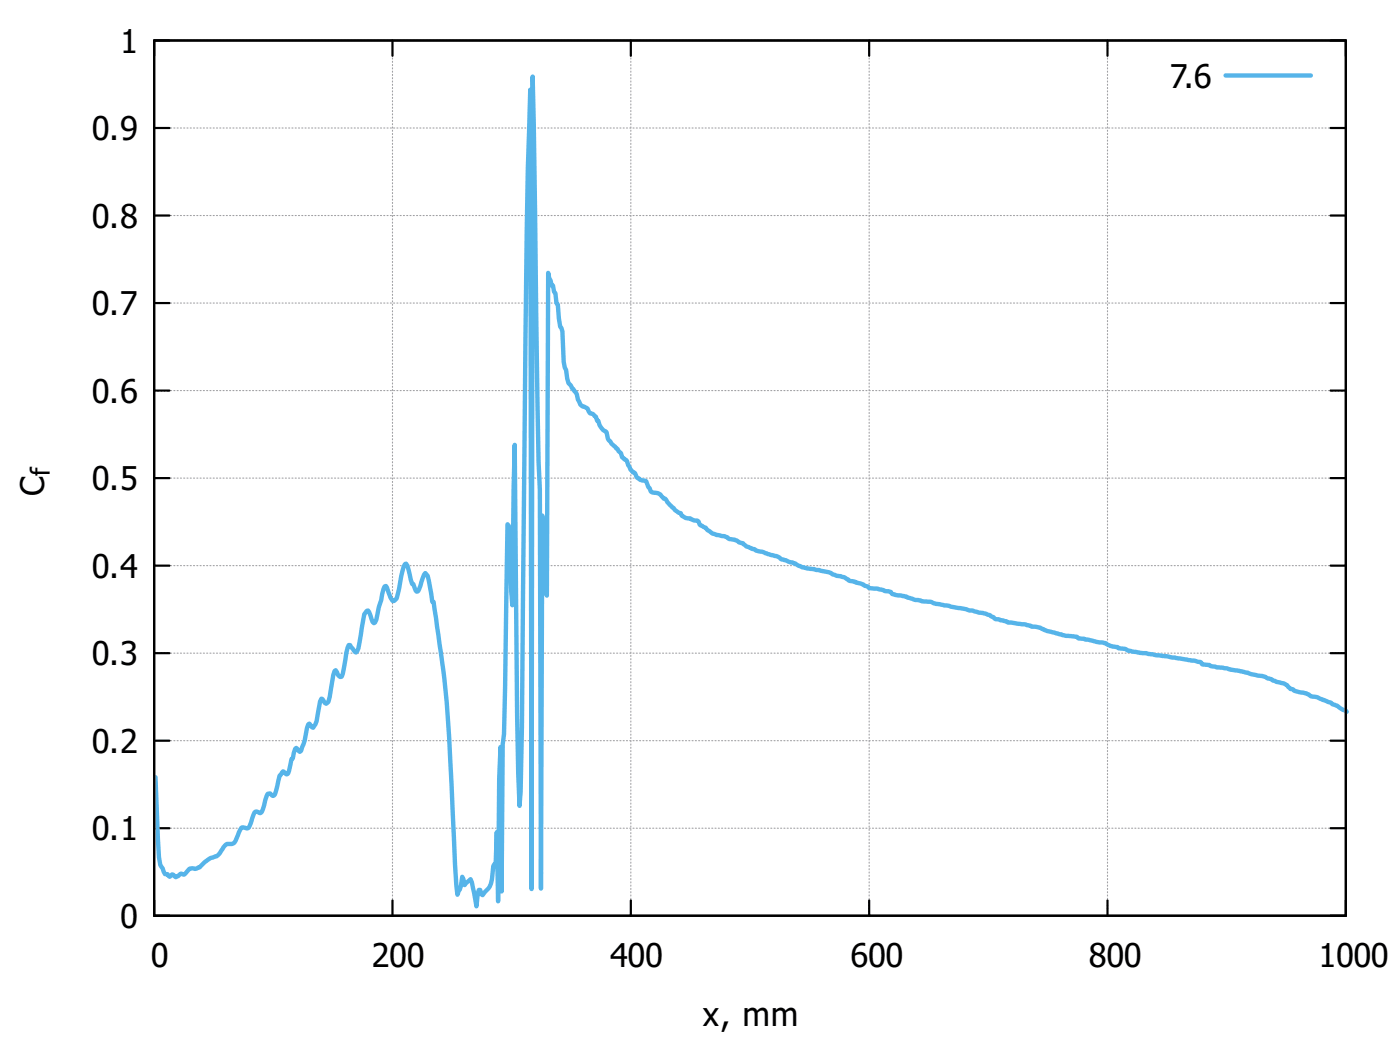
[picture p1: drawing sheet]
<svg xmlns="http://www.w3.org/2000/svg" width="226mm" height="168mm" viewBox="0 0 226 168" stroke-linecap="round" stroke-linejoin="round" font-family="sans-serif">
<g fill="none" stroke="#a0a0a4" stroke-width=".18" stroke-dasharray=".2 .4">
<path d="M24.9 6.5h192.1M24.9 34.7h192.1M24.9 20.6h192.1M24.9 48.8h192.1M24.9 77h192.1M24.9 62.9h192.1M24.9 91.2h192.1M24.9 119.4h192.1M24.9 105.3h192.1M24.9 133.5h192.1M24.9 147.6h192.1M24.9 147.6v-141.1"/>
<path d="M63.3 147.6v-141.1M101.7 147.6v-141.1M140.2 147.6v-141.1M178.6 147.6v-141.1M217 147.6v-141.1"/>
</g>
<g fill="none" stroke="#000" stroke-width=".35">
<path d="M24.9 6.5h192.1v141.1h-192.1zM27.3 6.5h-2.4v2.5M63.3 6.5v2.5M101.7 6.5v2.5M140.2 6.5v2.5M178.6 6.5v2.5M214.6 6.5h2.4v2.5M24.9 34.7h2.4M24.9 20.6h2.4M214.6 34.7h2.4M214.6 20.6h2.4M24.9 48.8h2.4"/>
<path d="M214.6 48.8h2.4M24.9 77h2.4M24.9 62.9h2.4M214.6 77h2.4M214.6 62.9h2.4M24.9 91.2h2.4M214.6 91.2h2.4M24.9 119.4h2.4M24.9 105.3h2.4M214.6 119.4h2.4M214.6 105.3h2.4M24.9 133.5h2.4"/>
<path d="M214.6 133.5h2.4M24.9 145.1v2.5h2.4M63.3 145.1v2.5M101.7 145.1v2.5M140.2 145.1v2.5M178.6 145.1v2.5M217 145.1v2.5h-2.4"/>
</g>
<path d="M197.6 12.2h13.8M217.2 114.7l-.2-.2-.6-.2a2.78 2.78 0 0 0-1.5-.8l-.2-.2-2.3-1-1-.1a4.6 4.6 0 0 0-2.3-.8l-.4-.1-.2-.2-.4-.1-.2-.2a2.79 2.79 0 0 0-2.1-.9l-.5-.2-.2-.2-.6-.1-1-.5-1.7-.3-.6-.2-2.7-.5-.7-.2-1.6-.1-.9-.3-.3-.1-1.1-.1a.63 .63 0 0 0-.8-.5l-5-.8-6.1-.9-.6-.3-1-.1-.2-.2-1.1-.2-.8-.5-3.3-.5-.2-.2h-.9l-.2-.3-.6-.1a19.8 19.8 0 0 1-4.6-.9 3.7 3.7 0 0 0-2.1-.6l-.2-.2-.8-.2-2.9-.3-.2-.2-.9-.1-.4-.2a.63 .63 0 0 1-.8-.4 9.9 9.9 0 0 0-3.1-.9l-4.2-.9-1.9-.3-1-.3-1.3-.1-.2-.1-1-.1a9.4 9.4 0 0 0-3.1-.8l-.6-.2-.1-.3-.4-.1-.6-.1-1.2-.3-1.3-.1-.2-.3-.6-.1-.2-.2-1.1-.3-.2-.2-1-.1-.7-.6-.6-.2a3.1 3.1 0 0 1-1.8-.5l-4.6-1a12.2 12.2 0 0 0-3.3-1.2 2.54 2.54 0 0 0-1.7-.7l-1.3-.5-1-.2-.2-.2h-.4l-.9-.4-.6-.6-.6-.1a1.8 1.8 0 0 0-1.5-.5 3.7 3.7 0 0 0-2.1-.7l-.8-.3-.8-.6-.2-.2-1-.5-.1-.5-.2-.2h-.6l-.6-.4a1.38 1.38 0 0 1-1.5-.8l-.4-.1-.6-.4-1.1-1.2-.4-.6h-.2a1.91 1.91 0 0 0-1.9-1.1l-.3-.1-.1-.5-.2-.2-.4-1-1-.2-.2-.2-.2-.1-.4-.7-.3-.2-.4-.4-.6-1.4-.8-.6-.2-.7-1.9-2-.2-.3-.2-1.1-.5-.3-.4-.5-.4-1h-.2l-.2-.7h-.2a.79 .79 0 0 0-.8-.5l-.3-.8-.8-.3-.4-.3-.8-2-1.1-1.5-.4-2.1-.2-.4-.2-.9-.2-4.9-.2-.6-.2-.2-.3-3.5-.3-.2-.1-1.6-.2-.3-.2-1h-.2l-.6-2-.2 52-.2-.7-.2-2-.3-10.2-.3 60.1-.1-64.2a1515.2 1515.2 0 0 1-.8-45l-.4-21.7-.2 131-.2-128.8a1220.5 1220.5 0 0 0-.8 40.4l-.5 62.1-.2 10.5-.2 2.4-.4-14.6-.4-43.6-.4 25.8-.2-2.2-.2-7.6-.1-3-.3-.2-.3 26.2-.2 7.6-.2 1.7-.2 23.7-.2-23.3-.2 5.1-.2 19.7-.2-11.1-.2 5-.2 .2-.1 .3-.3 2.1a3.6 3.6 0 0 1-1.3 2.3l-.2 .3-.2-.2-.2-.7h-.2l-.2 .6-.2 2.1-.7-3.9-.2-.5-1 .9-.4-1.3-.2 1.5-.5 1.4a186 186 0 0 1-.8-13.6 241 241 0 0 0-1.7-24.2l-1.4-9.4h-.2l-.7-4.2-.4-.4-.4 .7-.6 1.8-.2 .4-.2 .1-.2-.2-.4-1.1h-.1l-.2-.6a7.7 7.7 0 0 0-.8-2.7l-.2 .1-.4 1.1-.9 4.4-.4 .4-.2 .1-.4-.6-.6-1.6-.2-.3-.2 .1-.9 3.4-.4 2-.2 .4-.2 .1-.2-.2-.6-1.6-.2-.2-.2 .1-.4 .5-.9 5.5-.2 .5-.2 .2-.2-.2-.7-1h-.3a12.8 12.8 0 0 0-.7 3.6l-.4 1.4-.2 .1-.4-.3-.4-.8-.1 .2-1 4.9-.4 .3-.8-.8-.2 .4-.4 2.1a3.3 3.3 0 0 1-.7 2.2l-.2-.1-.4-.6-.2 .1-.6 2.7-.5 1.6-.3 .2-.5-.7-.2 .2-.4 1.5-.2 .1-.6 2.4-.2 .1-.5-.5-.2 .2-.4 .5-.8 3-.2 .3h-.2l-.4-.4h-.3l-.4 1.1a3.5 3.5 0 0 1-.8 2l-.8-.2a3.4 3.4 0 0 0-.7 1.8l-.4 .8-.2 .1-.8-.2-.2 .1-.7 1.7a1.18 1.18 0 0 1-1.6 .9l-.6 .5-.9 1.4-1.4 .5-1.3 1.2a1.46 1.46 0 0 1-1.5 .4 1.31 1.31 0 0 0-1 .8l-.2 .1-.6-.1-.4 .4-.3 .2-.6-.5-.4 .4-.4-.4h-.4l-.4-.9-.4-.6-.2-1.2-.1-3.1-.4-9.8" fill="none" stroke="#56b4e9" stroke-width=".71"/>
<g font-size="5.3">
<text x="19.4" y="8.5">1</text>
<text x="188.7" y="14.1">7.6</text>
<text x="14.8" y="22.6">0.9</text>
<text x="14.8" y="36.7">0.8</text>
<text x="14.8" y="50.8">0.7</text>
<text x="14.8" y="64.9">0.6</text>
<text x="7.1" y="79.9" transform="rotate(-90 7.1 79.9)">C</text>
<text x="14.8" y="79">0.5</text>
<text x="14.8" y="93.1">0.4</text>
<text x="14.8" y="107.2">0.3</text>
<text x="14.8" y="121.3">0.2</text>
<text x="14.8" y="135.4">0.1</text>
<text x="19.4" y="149.5">0</text>
<text x="24.3" y="155.9">0</text>
<text x="59.9" y="155.9">200</text>
<text x="98.4" y="155.9">400</text>
<text x="137.2" y="155.9">600</text>
<text x="175.6" y="155.9">800</text>
<text x="212.6" y="155.9">1000</text>
<text x="113.4" y="165.4">x, mm</text>
</g>
<text font-size="4.2" x="8.1" y="76.7" transform="rotate(-90 8.1 76.7)">f</text>
</svg>
